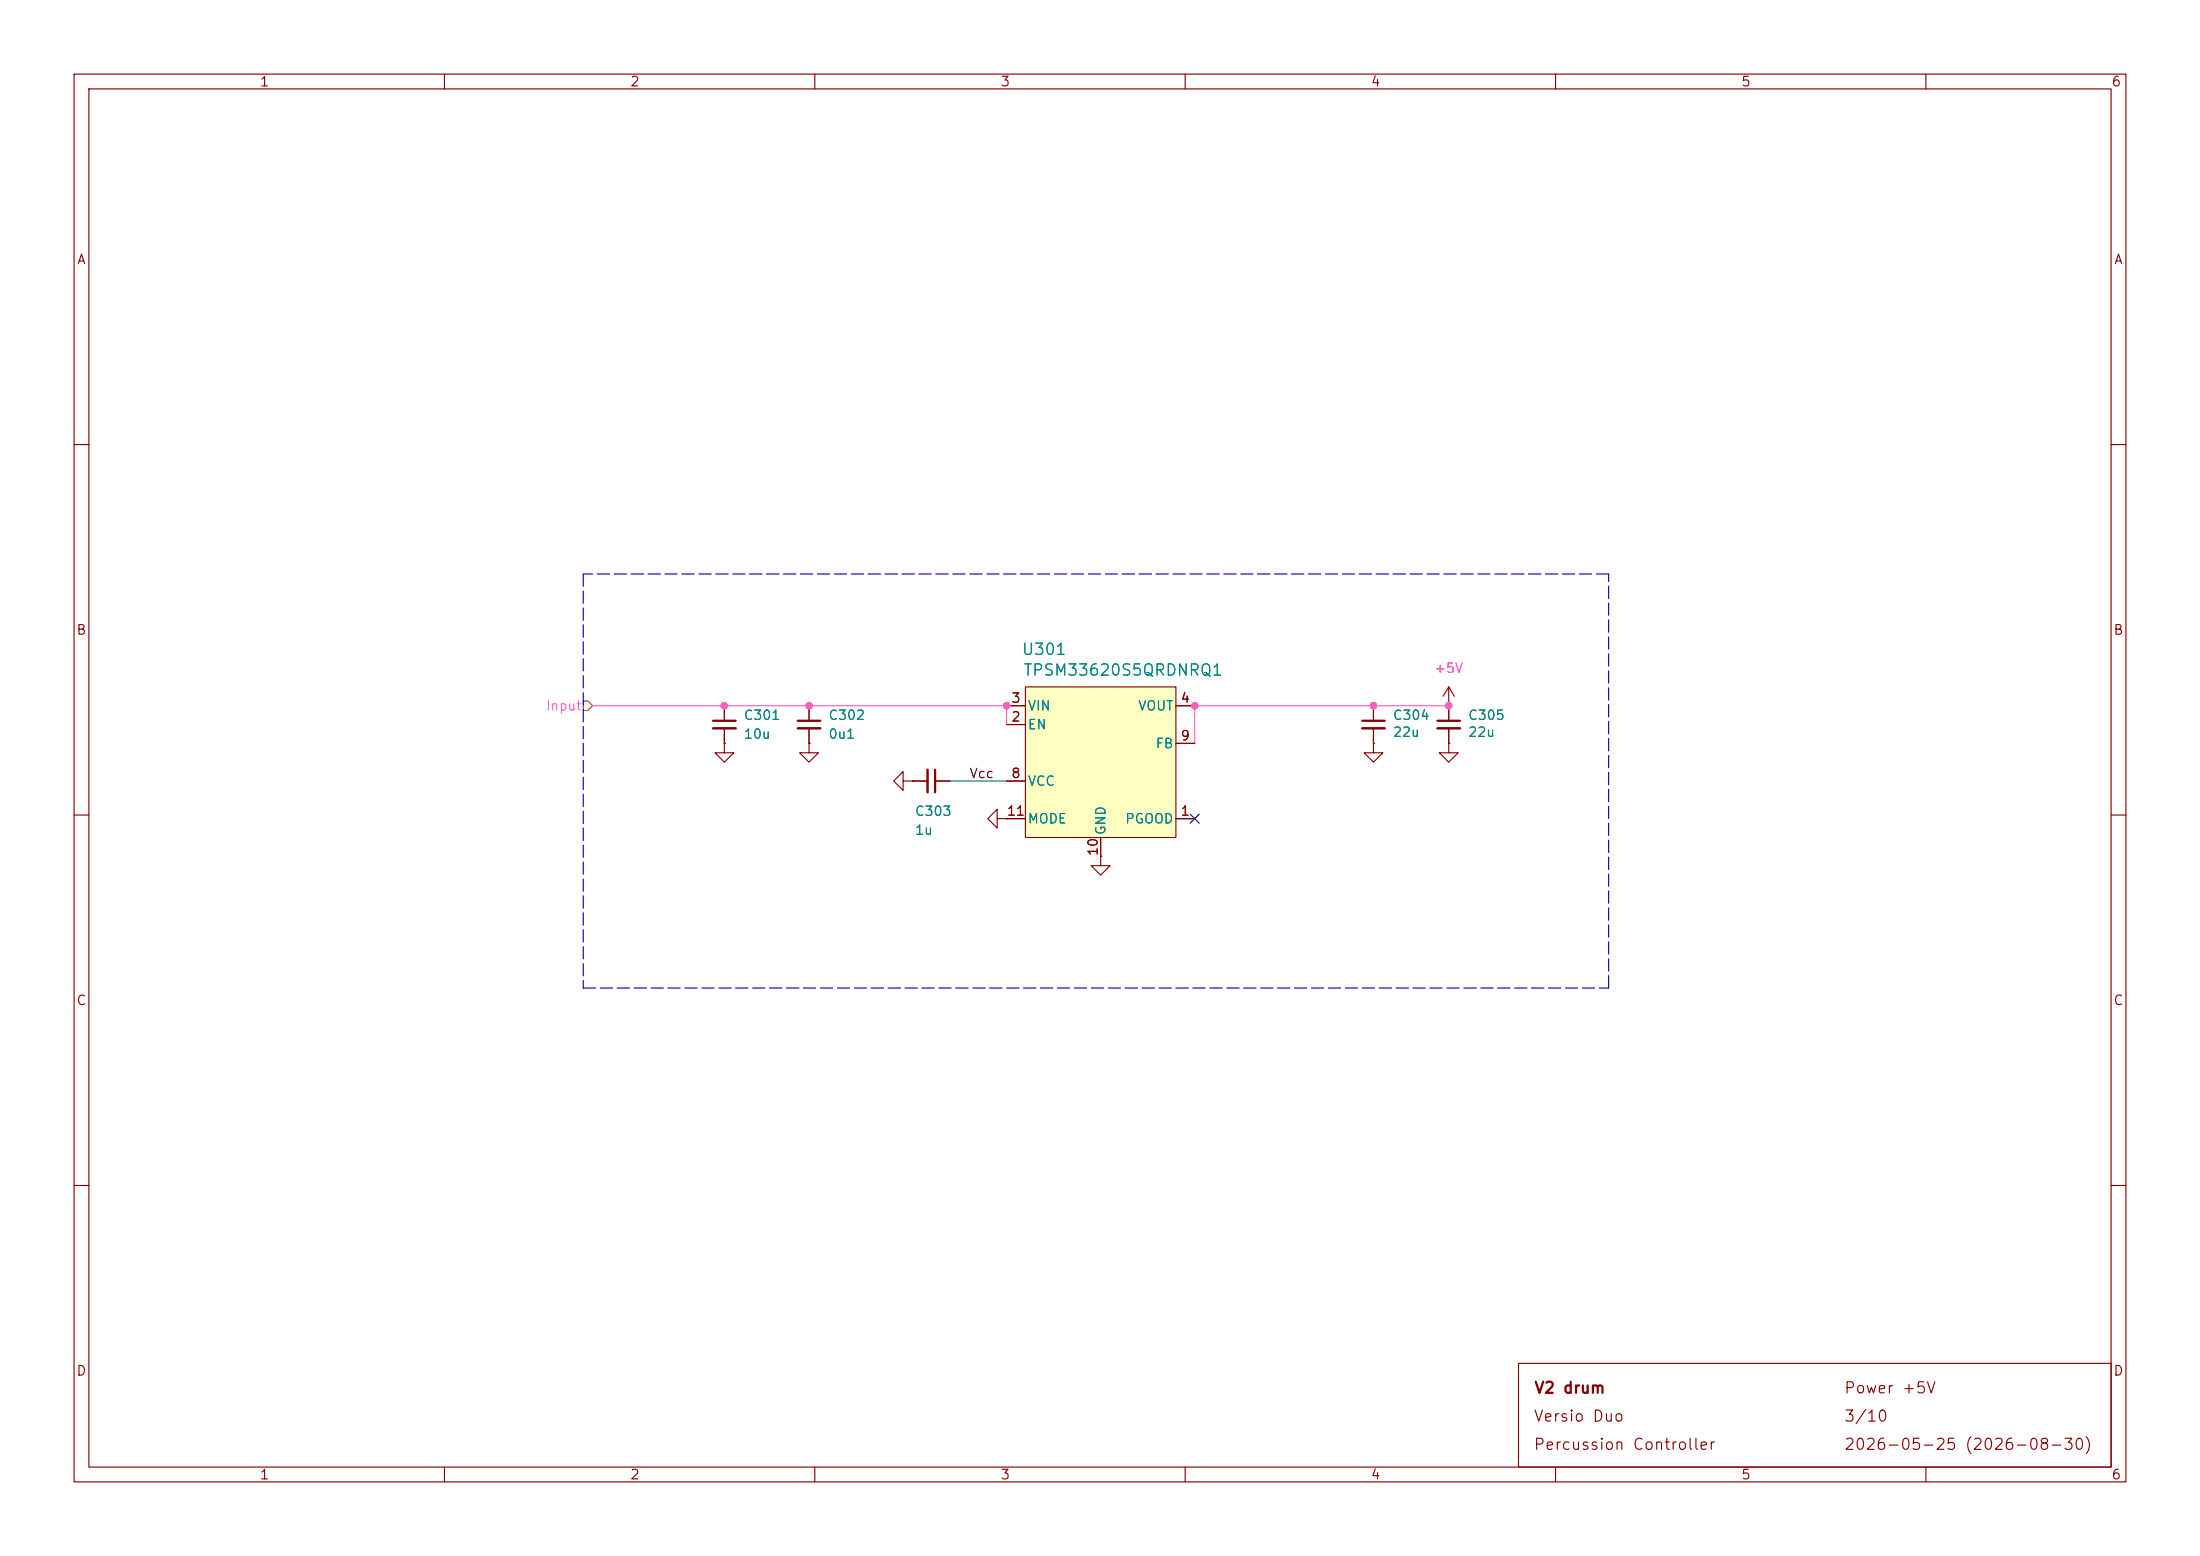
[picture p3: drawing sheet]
(kicad_sch
 (version 20260306)
 (generator "eeschema")
 (generator_version "10.0")
 (paper "A4")
 (title_block
  (title "V2 drum")
  (date "2026-08-30")
  (rev "2026-05-25")
  (company "Versio Duo")
  (comment 1 "Percussion Controller"))
 (lib_symbols
  (symbol "V2_Capacitor:1608_0u1"
   (pin_numbers (hide yes))
   (pin_names
    (offset 0.254) (hide yes)) (exclude_from_sim no) (in_bom yes) (on_board yes)
   (in_pos_files yes)
   (duplicate_pin_numbers_are_jumpers no)
   (property "Reference" "C" (at 2.54 1.27 0) (show_name no) (do_not_autoplace no) (effects (font (size 1.27 1.27)) (justify left)))
   (property "Value" "0u1" (at 2.54 -1.27 0) (show_name no) (do_not_autoplace no) (effects (font (size 1.27 1.27)) (justify left)))
   (property "Footprint" "V2_Capacitor_SMD:C_1608" (at 0 -17.78 0) (show_name no) (do_not_autoplace no) (hide yes) (effects (font (size 1.27 1.27))))
   (property "Datasheet" "" (at 0 0 0) (show_name no) (do_not_autoplace no) (hide yes) (effects (font (size 1.27 1.27))))
   (property "Description" "" (at 0 -13.462 0) (show_name no) (do_not_autoplace no) (hide yes) (effects (font (size 1.27 1.27))))
   (property "Mouser" "810-CGA3E2X7R1H104MA" (at 0 -20.32 0) (show_name yes) (do_not_autoplace no) (hide yes) (effects (font (size 1.27 1.27))))
   (property "Id" "Capacitor:${SYMBOL_NAME}" (at 0 -15.24 0) (show_name yes) (do_not_autoplace no) (hide yes) (effects (font (size 1.27 1.27))))
   (property "Manufacturer" "TDK" (at 0 -15.24 0) (show_name yes) (do_not_autoplace no) (hide yes) (effects (font (size 1.27 1.27))))
   (property "Product" "CGA3E2X7R1H104M080AA" (at 0 -17.78 0) (show_name yes) (do_not_autoplace no) (hide yes) (effects (font (size 1.27 1.27))))
   (property "Rating" "50V" (at 0 -22.86 0) (show_name yes) (do_not_autoplace no) (hide yes) (effects (font (size 1.27 1.27))))
   (symbol "1608_0u1_0_1"
    (polyline (pts (xy -1.524 0.508) (xy 1.524 0.508)) (stroke (width 0.3048) (type default)) (fill (type none)))
    (polyline (pts (xy -1.524 -0.508) (xy 1.524 -0.508)) (stroke (width 0.3302) (type default)) (fill (type none))))
   (symbol "1608_0u1_1_1"
    (pin passive line (at 0 2.54 270) (length 2.032) (name "" (effects (font (size 1.27 1.27)))) (number "1" (effects (font (size 1.27 1.27)))))
    (pin passive line (at 0 -2.54 90) (length 2.032) (name "" (effects (font (size 1.27 1.27)))) (number "2" (effects (font (size 1.27 1.27))))))
   (embedded_fonts no))
  (symbol "V2_Capacitor:1608_1u"
   (pin_numbers (hide yes))
   (pin_names
    (offset 0.254) (hide yes)) (exclude_from_sim no) (in_bom yes) (on_board yes)
   (in_pos_files yes)
   (duplicate_pin_numbers_are_jumpers no)
   (property "Reference" "C" (at 2.54 1.27 0) (show_name no) (do_not_autoplace no) (effects (font (size 1.27 1.27)) (justify left)))
   (property "Value" "1u" (at 2.54 -1.27 0) (show_name no) (do_not_autoplace no) (effects (font (size 1.27 1.27)) (justify left)))
   (property "Footprint" "V2_Capacitor_SMD:C_1608" (at 0 -17.78 0) (show_name no) (do_not_autoplace no) (hide yes) (effects (font (size 1.27 1.27))))
   (property "Datasheet" "" (at 0 0 0) (show_name no) (do_not_autoplace no) (hide yes) (effects (font (size 1.27 1.27))))
   (property "Description" "" (at 0 -13.462 0) (show_name no) (do_not_autoplace no) (hide yes) (effects (font (size 1.27 1.27))))
   (property "Mouser" "810-CGA3E3X7R1H105K0" (at 0 -20.32 0) (show_name yes) (do_not_autoplace no) (hide yes) (effects (font (size 1.27 1.27))))
   (property "Id" "Capacitor:${SYMBOL_NAME}" (at 0 -15.24 0) (show_name yes) (do_not_autoplace no) (hide yes) (effects (font (size 1.27 1.27))))
   (property "Product" "CGA3E3X7R1H105K080AB" (at 0 -17.78 0) (show_name yes) (do_not_autoplace no) (hide yes) (effects (font (size 1.27 1.27))))
   (property "Manufacturer" "TDK" (at 0 -15.24 0) (show_name yes) (do_not_autoplace no) (hide yes) (effects (font (size 1.27 1.27))))
   (property "Rating" "50V" (at 0 -22.86 0) (show_name yes) (do_not_autoplace no) (hide yes) (effects (font (size 1.27 1.27))))
   (symbol "1608_1u_0_1"
    (polyline (pts (xy -1.524 0.508) (xy 1.524 0.508)) (stroke (width 0.3048) (type default)) (fill (type none)))
    (polyline (pts (xy -1.524 -0.508) (xy 1.524 -0.508)) (stroke (width 0.3302) (type default)) (fill (type none))))
   (symbol "1608_1u_1_1"
    (pin passive line (at 0 2.54 270) (length 2.032) (name "" (effects (font (size 1.27 1.27)))) (number "1" (effects (font (size 1.27 1.27)))))
    (pin passive line (at 0 -2.54 90) (length 2.032) (name "" (effects (font (size 1.27 1.27)))) (number "2" (effects (font (size 1.27 1.27))))))
   (embedded_fonts no))
  (symbol "V2_Capacitor:3225_10u"
   (pin_numbers (hide yes))
   (pin_names
    (offset 0.254) (hide yes)) (exclude_from_sim no) (in_bom yes) (on_board yes)
   (in_pos_files yes)
   (duplicate_pin_numbers_are_jumpers no)
   (property "Reference" "C" (at 2.54 1.27 0) (show_name no) (do_not_autoplace no) (effects (font (size 1.27 1.27)) (justify left)))
   (property "Value" "10u" (at 2.54 -1.27 0) (show_name no) (do_not_autoplace no) (effects (font (size 1.27 1.27)) (justify left)))
   (property "Footprint" "V2_Capacitor_SMD:C_3225" (at 0 -17.78 0) (show_name no) (do_not_autoplace no) (hide yes) (effects (font (size 1.27 1.27))))
   (property "Datasheet" "" (at 0 0 0) (show_name no) (do_not_autoplace no) (hide yes) (effects (font (size 1.27 1.27))))
   (property "Description" "" (at 0 -13.462 0) (show_name no) (do_not_autoplace no) (hide yes) (effects (font (size 1.27 1.27))))
   (property "Mouser" "810-CNC6P1X7R1H106K2" (at 0 -20.32 0) (show_name yes) (do_not_autoplace no) (hide yes) (effects (font (size 1.27 1.27))))
   (property "Id" "Capacitor:${SYMBOL_NAME}" (at 0 -15.24 0) (show_name yes) (do_not_autoplace no) (hide yes) (effects (font (size 1.27 1.27))))
   (property "Rating" "50V" (at 0 -22.86 0) (show_name yes) (do_not_autoplace no) (hide yes) (effects (font (size 1.27 1.27))))
   (property "Product" "CNC6P1X7R1H106K250AE" (at 0 -17.78 0) (show_name yes) (do_not_autoplace no) (hide yes) (effects (font (size 1.27 1.27))))
   (property "Manufacturer" "TDK" (at 0 -15.24 0) (show_name yes) (do_not_autoplace no) (hide yes) (effects (font (size 1.27 1.27))))
   (symbol "3225_10u_0_1"
    (polyline (pts (xy -1.524 0.508) (xy 1.524 0.508)) (stroke (width 0.3048) (type default)) (fill (type none)))
    (polyline (pts (xy -1.524 -0.508) (xy 1.524 -0.508)) (stroke (width 0.3302) (type default)) (fill (type none))))
   (symbol "3225_10u_1_1"
    (pin passive line (at 0 2.54 270) (length 2.032) (name "" (effects (font (size 1.27 1.27)))) (number "1" (effects (font (size 1.27 1.27)))))
    (pin passive line (at 0 -2.54 90) (length 2.032) (name "" (effects (font (size 1.27 1.27)))) (number "2" (effects (font (size 1.27 1.27))))))
   (embedded_fonts no))
  (symbol "V2_Capacitor:3225_22u"
   (pin_numbers (hide yes))
   (pin_names
    (offset 0.254) (hide yes)) (exclude_from_sim no) (in_bom yes) (on_board yes)
   (in_pos_files yes)
   (duplicate_pin_numbers_are_jumpers no)
   (property "Reference" "C" (at 2.54 1.27 0) (show_name no) (do_not_autoplace no) (effects (font (size 1.27 1.27)) (justify left)))
   (property "Value" "22u" (at 2.54 -1.27 0) (show_name no) (do_not_autoplace no) (effects (font (size 1.27 1.27)) (justify left)))
   (property "Footprint" "V2_Capacitor_SMD:C_3225" (at 0 -17.78 0) (show_name no) (do_not_autoplace no) (hide yes) (effects (font (size 1.27 1.27))))
   (property "Datasheet" "" (at 0 0 0) (show_name no) (do_not_autoplace no) (hide yes) (effects (font (size 1.27 1.27))))
   (property "Description" "" (at 0 -13.462 0) (show_name no) (do_not_autoplace no) (hide yes) (effects (font (size 1.27 1.27))))
   (property "Mouser" "810-CGA6P3X7R1E226M5" (at 0 -20.32 0) (show_name yes) (do_not_autoplace no) (hide yes) (effects (font (size 1.27 1.27))))
   (property "Id" "Capacitor:${SYMBOL_NAME}" (at 0 -15.24 0) (show_name yes) (do_not_autoplace no) (hide yes) (effects (font (size 1.27 1.27))))
   (property "Rating" "25V" (at 0 -22.86 0) (show_name yes) (do_not_autoplace no) (hide yes) (effects (font (size 1.27 1.27))))
   (property "Product" "CGA6P3X7R1E226M250AE" (at 0 -17.78 0) (show_name yes) (do_not_autoplace no) (hide yes) (effects (font (size 1.27 1.27))))
   (property "Manufacturer" "TDK" (at 0 -15.24 0) (show_name yes) (do_not_autoplace no) (hide yes) (effects (font (size 1.27 1.27))))
   (symbol "3225_22u_0_1"
    (polyline (pts (xy -1.524 0.508) (xy 1.524 0.508)) (stroke (width 0.3048) (type default)) (fill (type none)))
    (polyline (pts (xy -1.524 -0.508) (xy 1.524 -0.508)) (stroke (width 0.3302) (type default)) (fill (type none))))
   (symbol "3225_22u_1_1"
    (pin passive line (at 0 2.54 270) (length 2.032) (name "" (effects (font (size 1.27 1.27)))) (number "1" (effects (font (size 1.27 1.27)))))
    (pin passive line (at 0 -2.54 90) (length 2.032) (name "" (effects (font (size 1.27 1.27)))) (number "2" (effects (font (size 1.27 1.27))))))
   (embedded_fonts no))
  (symbol "V2_Converter_DCDC:TPSM33620S5QRDNRQ1"
   (pin_names
    (offset 0.254)) (exclude_from_sim no) (in_bom yes) (on_board yes)
   (in_pos_files yes)
   (duplicate_pin_numbers_are_jumpers no)
   (property "Reference" "U" (at -10.16 15.24 0) (show_name no) (do_not_autoplace no) (effects (font (size 1.524 1.524)) (justify left)))
   (property "Value" "TPSM33620S5QRDNRQ1" (at -10.16 12.7 0) (show_name no) (do_not_autoplace no) (effects (font (size 1.524 1.524)) (justify left)))
   (property "Footprint" "V2_Converter_DCDC:QFN-11" (at 0 -46.99 0) (show_name no) (do_not_autoplace no) (hide yes) (effects (font (size 1.27 1.27)
    (italic yes))))
   (property "Datasheet" "" (at 0 -40.64 0) (show_name no) (do_not_autoplace no) (hide yes) (effects (font (size 1.27 1.27)
    (italic yes))))
   (property "Description" "" (at 0 0 0) (show_name no) (do_not_autoplace no) (hide yes) (effects (font (size 1.27 1.27))))
   (property "Mouser" "595-SM33620S5QRDNRQ1" (at 0 -48.26 0) (show_name yes) (do_not_autoplace no) (hide yes) (effects (font (size 1.27 1.27))))
   (property "Id" "DCDC:${SYMBOL_NAME}" (at 0 -44.45 0) (show_name no) (do_not_autoplace no) (hide yes) (effects (font (size 1.27 1.27))))
   (property "Manufacturer" "Texas Instruments" (at 0 -43.18 0) (show_name yes) (do_not_autoplace no) (hide yes) (effects (font (size 1.27 1.27))))
   (property "Product" "TPSM33620S5QRDNRQ1" (at 0 -45.72 0) (show_name yes) (do_not_autoplace no) (hide yes) (effects (font (size 1.27 1.27))))
   (property "Rating" "2A" (at 0 -50.8 0) (show_name yes) (do_not_autoplace no) (hide yes) (effects (font (size 1.27 1.27))))
   (symbol "TPSM33620S5QRDNRQ1_0_1"
    (rectangle (start -10.16 10.16) (end 10.16 -10.16) (stroke (width 0) (type default)) (fill (type background))))
   (symbol "TPSM33620S5QRDNRQ1_1_1"
    (pin output line (at 12.7 -7.62 180) (length 2.54) (name "PGOOD" (effects (font (size 1.27 1.27)))) (number "1" (effects (font (size 1.27 1.27)))))
    (pin input line (at -12.7 5.08 0) (length 2.54) (name "EN" (effects (font (size 1.27 1.27)))) (number "2" (effects (font (size 1.27 1.27)))))
    (pin power_in line (at -12.7 7.62 0) (length 2.54) (name "VIN" (effects (font (size 1.27 1.27)))) (number "3" (effects (font (size 1.27 1.27)))))
    (pin power_out line (at 12.7 7.62 180) (length 2.54) (name "VOUT" (effects (font (size 1.27 1.27)))) (number "4" (effects (font (size 1.27 1.27)))))
    (pin no_connect line (at 0 -27.94 180) (length 2.54) (hide yes) (name "SW" (effects (font (size 1.27 1.27)))) (number "5" (effects (font (size 1.27 1.27)))))
    (pin no_connect line (at 0 -30.48 180) (length 2.54) (hide yes) (name "SW" (effects (font (size 1.27 1.27)))) (number "6" (effects (font (size 1.27 1.27)))))
    (pin no_connect line (at 0 -33.02 180) (length 2.54) (hide yes) (name "BOOT" (effects (font (size 1.27 1.27)))) (number "7" (effects (font (size 1.27 1.27)))))
    (pin output line (at -12.7 -2.54 0) (length 2.54) (name "VCC" (effects (font (size 1.27 1.27)))) (number "8" (effects (font (size 1.27 1.27)))))
    (pin input line (at 12.7 2.54 180) (length 2.54) (name "FB" (effects (font (size 1.27 1.27)))) (number "9" (effects (font (size 1.27 1.27)))))
    (pin power_in line (at 0 -12.7 90) (length 2.54) (name "GND" (effects (font (size 1.27 1.27)))) (number "10" (effects (font (size 1.27 1.27)))))
    (pin input line (at -12.7 -7.62 0) (length 2.54) (name "MODE" (effects (font (size 1.27 1.27)))) (number "11" (effects (font (size 1.27 1.27))))))
   (embedded_fonts no))
  (symbol "V2_power:+5V"
   (power global)
   (pin_numbers (hide yes))
   (pin_names
    (offset 0) (hide yes)) (exclude_from_sim no) (in_bom yes) (on_board yes)
   (in_pos_files yes)
   (duplicate_pin_numbers_are_jumpers no)
   (property "Reference" "#PWR" (at 0 -11.43 0) (show_name no) (do_not_autoplace no) (hide yes) (effects (font (size 1.27 1.27))))
   (property "Value" "+5V" (at 0 5.08 0) (show_name no) (do_not_autoplace no) (effects (font (size 1.27 1.27) (color 255 92 187 1))))
   (property "Footprint" "" (at 0 0 0) (show_name no) (do_not_autoplace no) (hide yes) (effects (font (size 1.27 1.27))))
   (property "Datasheet" "" (at 0 0 0) (show_name no) (do_not_autoplace no) (hide yes) (effects (font (size 1.27 1.27))))
   (property "Description" "" (at 0 -14.478 0) (show_name no) (do_not_autoplace no) (hide yes) (effects (font (size 1.27 1.27))))
   (symbol "+5V_0_1"
    (polyline (pts (xy -0.762 1.27) (xy 0 2.54)) (stroke (width 0) (type default)) (fill (type none)))
    (polyline (pts (xy 0 2.54) (xy 0.762 1.27)) (stroke (width 0) (type default)) (fill (type none)))
    (polyline (pts (xy 0 0) (xy 0 2.54)) (stroke (width 0) (type default)) (fill (type none))))
   (symbol "+5V_1_1"
    (pin power_in line (at 0 0 90) (length 0) (name "" (effects (font (size 1.27 1.27)))) (number "1" (effects (font (size 1.27 1.27))))))
   (embedded_fonts no))
  (symbol "V2_power:GND"
   (power global)
   (pin_numbers (hide yes))
   (pin_names
    (offset 0) (hide yes)) (exclude_from_sim no) (in_bom yes) (on_board yes)
   (in_pos_files yes)
   (duplicate_pin_numbers_are_jumpers no)
   (property "Reference" "#PWR" (at 0 -7.62 0) (show_name no) (do_not_autoplace no) (hide yes) (effects (font (size 1.27 1.27))))
   (property "Value" "GND" (at 0 -5.08 0) (show_name no) (do_not_autoplace no) (hide yes) (effects (font (size 1.27 1.27))))
   (property "Footprint" "" (at 0 0 0) (show_name no) (do_not_autoplace no) (hide yes) (effects (font (size 1.27 1.27))))
   (property "Datasheet" "" (at 0 0 0) (show_name no) (do_not_autoplace no) (hide yes) (effects (font (size 1.27 1.27))))
   (property "Description" "" (at 0 -12.7 0) (show_name no) (do_not_autoplace no) (hide yes) (effects (font (size 1.27 1.27))))
   (symbol "GND_0_1"
    (polyline (pts (xy 0 0) (xy 0 -1.27) (xy 1.27 -1.27) (xy 0 -2.54) (xy -1.27 -1.27) (xy 0 -1.27)) (stroke (width 0) (type default)) (fill (type none))))
   (symbol "GND_1_1"
    (pin power_in line (at 0 0 270) (length 0) (name "" (effects (font (size 1.27 1.27)))) (number "1" (effects (font (size 1.27 1.27))))))
   (embedded_fonts no)))
 (junction
  (at 161.29 95.25)
  (diameter 0)
  (color 0 0 0 0))
 (junction
  (at 185.42 95.25)
  (diameter 0)
  (color 0 0 0 0))
 (junction
  (at 97.79 95.25)
  (diameter 0)
  (color 0 0 0 0))
 (junction
  (at 135.89 95.25)
  (diameter 0)
  (color 0 0 0 0))
 (junction
  (at 109.22 95.25)
  (diameter 0)
  (color 0 0 0 0))
 (junction
  (at 195.58 95.25)
  (diameter 0)
  (color 0 0 0 0))
 (no_connect
  (at 161.29 110.49))
 (wire
  (pts (xy 80.01 95.25) (xy 97.79 95.25))
  (stroke (width 0) (type default)))
 (wire
  (pts (xy 161.29 95.25) (xy 161.29 100.33))
  (stroke (width 0) (type default)))
 (polyline
  (pts (xy 78.74 77.47) (xy 78.74 133.35))
  (stroke (width 0) (type dash)))
 (wire
  (pts (xy 97.79 95.25) (xy 109.22 95.25))
  (stroke (width 0) (type default)))
 (polyline
  (pts (xy 78.74 133.35) (xy 217.17 133.35))
  (stroke (width 0) (type dash)))
 (wire
  (pts (xy 128.27 105.41) (xy 135.89 105.41))
  (stroke (width 0) (type default)))
 (wire
  (pts (xy 185.42 95.25) (xy 195.58 95.25))
  (stroke (width 0) (type default)))
 (wire
  (pts (xy 109.22 95.25) (xy 135.89 95.25))
  (stroke (width 0) (type default)))
 (wire
  (pts (xy 161.29 95.25) (xy 185.42 95.25))
  (stroke (width 0) (type default)))
 (polyline
  (pts (xy 217.17 77.47) (xy 78.74 77.47))
  (stroke (width 0) (type dash)))
 (wire
  (pts (xy 135.89 95.25) (xy 135.89 97.79))
  (stroke (width 0) (type default)))
 (polyline
  (pts (xy 217.17 133.35) (xy 217.17 77.47))
  (stroke (width 0) (type dash)))
 (label "Vcc"
  (at 130.81 105.41 0)
  (effects (font (size 1.27 1.27)) (justify left bottom)))
 (hierarchical_label "Input"
  (shape input)
  (at 80.01 95.25 180)
  (effects (font (size 1.27 1.27)) (justify right)))
 (symbol
  (lib_id "V2_Converter_DCDC:TPSM33620S5QRDNRQ1")
  (at 148.59 102.87 0)
  (unit 1)
  (body_style 1)
  (exclude_from_sim no)
  (in_bom yes)
  (on_board yes)
  (in_pos_files yes)
  (dnp no)
  (property "Reference" "U301" (at 140.97 87.63 0) (show_name no) (do_not_autoplace no) (effects (font (size 1.524 1.524))))
  (property "Value" "TPSM33620S5QRDNRQ1" (at 151.638 90.424 0) (show_name no) (do_not_autoplace no) (effects (font (size 1.524 1.524))))
  (property "Footprint" "V2_Converter_DCDC:QFN-11" (at 148.59 118.11 0) (hide yes) (show_name no) (do_not_autoplace no) (effects (font (size 1.27 1.27)
    (italic yes))))
  (property "Datasheet" "" (at 153.67 118.11 0) (hide yes) (show_name no) (do_not_autoplace no) (effects (font (size 1.27 1.27)
    (italic yes))))
  (property "Description" "" (at 148.59 102.87 0) (hide yes) (show_name no) (do_not_autoplace no) (effects (font (size 1.27 1.27))))
  (property "Mouser" "595-SM33620S5QRDNRQ1" (at 148.59 102.87 0) (hide yes) (show_name no) (do_not_autoplace no) (effects (font (size 1.27 1.27))))
  (property "Manufacturer" "Texas Instruments" (at 148.59 146.05 0) (hide yes) (show_name no) (do_not_autoplace no) (effects (font (size 1.27 1.27))))
  (property "Product" "TPSM33620S5QRDNRQ1" (at 148.59 148.59 0) (hide yes) (show_name no) (do_not_autoplace no) (effects (font (size 1.27 1.27))))
  (property "Rating" "2A" (at 148.59 153.67 0) (hide yes) (show_name no) (do_not_autoplace no) (effects (font (size 1.27 1.27))))
  (property "Id" "DCDC:${SYMBOL_NAME}" (at 148.59 147.32 0) (hide yes) (show_name no) (do_not_autoplace no) (effects (font (size 1.27 1.27))))
  (pin "1")
  (pin "10")
  (pin "11")
  (pin "2")
  (pin "3")
  (pin "4")
  (pin "5")
  (pin "6")
  (pin "7")
  (pin "8")
  (pin "9"))
 (symbol
  (lib_id "V2_Capacitor:1608_0u1")
  (at 109.22 97.79 0)
  (unit 1)
  (body_style 1)
  (exclude_from_sim no)
  (in_bom yes)
  (on_board yes)
  (in_pos_files yes)
  (dnp no)
  (property "Reference" "C302" (at 111.76 96.52 0) (show_name no) (do_not_autoplace no) (effects (font (size 1.27 1.27)) (justify left)))
  (property "Value" "0u1" (at 111.76 99.06 0) (show_name no) (do_not_autoplace no) (effects (font (size 1.27 1.27)) (justify left)))
  (property "Footprint" "V2_Capacitor_SMD:C_1608" (at 109.22 114.808 0) (hide yes) (show_name no) (do_not_autoplace no) (effects (font (size 1.27 1.27))))
  (property "Datasheet" "" (at 109.22 97.79 0) (hide yes) (show_name no) (do_not_autoplace no) (effects (font (size 1.27 1.27))))
  (property "Description" "" (at 109.22 111.252 0) (hide yes) (show_name no) (do_not_autoplace no) (effects (font (size 1.27 1.27))))
  (property "Mouser" "810-CGA3E2X7R1H104MA" (at 109.22 115.062 0) (hide yes) (show_name no) (do_not_autoplace no) (effects (font (size 1.27 1.27))))
  (property "Manufacturer" "TDK" (at 109.22 113.03 0) (hide yes) (show_name no) (do_not_autoplace no) (effects (font (size 1.27 1.27))))
  (property "Product" "CGA3E2X7R1H104M080AA" (at 109.22 115.57 0) (hide yes) (show_name no) (do_not_autoplace no) (effects (font (size 1.27 1.27))))
  (property "Rating" "50V" (at 109.22 120.65 0) (hide yes) (show_name no) (do_not_autoplace no) (effects (font (size 1.27 1.27))))
  (property "Id" "Capacitor:${SYMBOL_NAME}" (at 109.22 113.03 0) (hide yes) (show_name no) (do_not_autoplace no) (effects (font (size 1.27 1.27))))
  (pin "1")
  (pin "2"))
 (symbol
  (lib_id "V2_Capacitor:3225_22u")
  (at 195.58 97.79 0)
  (unit 1)
  (body_style 1)
  (exclude_from_sim no)
  (in_bom yes)
  (on_board yes)
  (in_pos_files yes)
  (dnp no)
  (property "Reference" "C305" (at 198.12 96.52 0) (show_name no) (do_not_autoplace no) (effects (font (size 1.27 1.27)) (justify left)))
  (property "Value" "22u" (at 198.12 98.806 0) (show_name no) (do_not_autoplace no) (effects (font (size 1.27 1.27)) (justify left)))
  (property "Footprint" "V2_Capacitor_SMD:C_3225" (at 195.58 114.808 0) (hide yes) (show_name no) (do_not_autoplace no) (effects (font (size 1.27 1.27))))
  (property "Datasheet" "" (at 195.58 97.79 0) (hide yes) (show_name no) (do_not_autoplace no) (effects (font (size 1.27 1.27))))
  (property "Description" "" (at 195.58 111.252 0) (hide yes) (show_name no) (do_not_autoplace no) (effects (font (size 1.27 1.27))))
  (property "Mouser" "810-CGA6P3X7R1E226M5" (at 195.58 114.3 0) (hide yes) (show_name no) (do_not_autoplace no) (effects (font (size 1.27 1.27))))
  (property "Rating" "25V" (at 195.58 117.094 0) (hide yes) (show_name no) (do_not_autoplace no) (effects (font (size 1.27 1.27))))
  (property "Product" "CGA6P3X7R1E226M250AE" (at 195.58 115.57 0) (hide yes) (show_name no) (do_not_autoplace no) (effects (font (size 1.27 1.27))))
  (property "Manufacturer" "TDK" (at 195.58 113.03 0) (hide yes) (show_name no) (do_not_autoplace no) (effects (font (size 1.27 1.27))))
  (property "Id" "Capacitor:${SYMBOL_NAME}" (at 195.58 113.03 0) (hide yes) (show_name no) (do_not_autoplace no) (effects (font (size 1.27 1.27))))
  (pin "1")
  (pin "2"))
 (symbol
  (lib_id "V2_power:GND")
  (at 185.42 100.33 0)
  (unit 1)
  (body_style 1)
  (exclude_from_sim no)
  (in_bom yes)
  (on_board yes)
  (in_pos_files yes)
  (dnp no)
  (property "Reference" "#PWR0306" (at 185.42 106.68 0) (hide yes) (show_name no) (do_not_autoplace no) (effects (font (size 1.27 1.27))))
  (property "Value" "GND" (at 185.42 105.41 0) (hide yes) (show_name no) (do_not_autoplace no) (effects (font (size 1.27 1.27))))
  (property "Footprint" "" (at 185.42 100.33 0) (hide yes) (show_name no) (do_not_autoplace no) (effects (font (size 1.27 1.27))))
  (property "Datasheet" "" (at 185.42 100.33 0) (hide yes) (show_name no) (do_not_autoplace no) (effects (font (size 1.27 1.27))))
  (property "Description" "" (at 185.42 100.33 0) (hide yes) (show_name no) (do_not_autoplace no) (effects (font (size 1.27 1.27))))
  (pin "1"))
 (symbol
  (lib_id "V2_power:GND")
  (at 195.58 100.33 0)
  (unit 1)
  (body_style 1)
  (exclude_from_sim no)
  (in_bom yes)
  (on_board yes)
  (in_pos_files yes)
  (dnp no)
  (property "Reference" "#PWR0308" (at 195.58 106.68 0) (hide yes) (show_name no) (do_not_autoplace no) (effects (font (size 1.27 1.27))))
  (property "Value" "GND" (at 195.58 105.41 0) (hide yes) (show_name no) (do_not_autoplace no) (effects (font (size 1.27 1.27))))
  (property "Footprint" "" (at 195.58 100.33 0) (hide yes) (show_name no) (do_not_autoplace no) (effects (font (size 1.27 1.27))))
  (property "Datasheet" "" (at 195.58 100.33 0) (hide yes) (show_name no) (do_not_autoplace no) (effects (font (size 1.27 1.27))))
  (property "Description" "" (at 195.58 100.33 0) (hide yes) (show_name no) (do_not_autoplace no) (effects (font (size 1.27 1.27))))
  (pin "1"))
 (symbol
  (lib_id "V2_power:+5V")
  (at 195.58 95.25 0)
  (unit 1)
  (body_style 1)
  (exclude_from_sim no)
  (in_bom yes)
  (on_board yes)
  (in_pos_files yes)
  (dnp no)
  (property "Reference" "#PWR0307" (at 195.58 99.06 0) (hide yes) (show_name no) (do_not_autoplace no) (effects (font (size 1.27 1.27))))
  (property "Value" "+5V" (at 195.58 90.17 0) (show_name no) (do_not_autoplace no) (effects (font (size 1.27 1.27) (color 255 92 187 1))))
  (property "Footprint" "" (at 195.58 95.25 0) (hide yes) (show_name no) (do_not_autoplace no) (effects (font (size 1.27 1.27))))
  (property "Datasheet" "" (at 195.58 95.25 0) (hide yes) (show_name no) (do_not_autoplace no) (effects (font (size 1.27 1.27))))
  (property "Description" "" (at 195.58 95.25 0) (hide yes) (show_name no) (do_not_autoplace no) (effects (font (size 1.27 1.27))))
  (pin "1"))
 (symbol
  (lib_id "V2_power:GND")
  (at 97.79 100.33 0)
  (unit 1)
  (body_style 1)
  (exclude_from_sim no)
  (in_bom yes)
  (on_board yes)
  (in_pos_files yes)
  (dnp no)
  (property "Reference" "#PWR0301" (at 97.79 106.68 0) (hide yes) (show_name no) (do_not_autoplace no) (effects (font (size 1.27 1.27))))
  (property "Value" "GND" (at 97.79 104.775 0) (hide yes) (show_name no) (do_not_autoplace no) (effects (font (size 1.27 1.27))))
  (property "Footprint" "" (at 97.79 100.33 0) (hide yes) (show_name no) (do_not_autoplace no) (effects (font (size 1.27 1.27))))
  (property "Datasheet" "" (at 97.79 100.33 0) (hide yes) (show_name no) (do_not_autoplace no) (effects (font (size 1.27 1.27))))
  (property "Description" "" (at 97.79 100.33 0) (hide yes) (show_name no) (do_not_autoplace no) (effects (font (size 1.27 1.27))))
  (pin "1"))
 (symbol
  (lib_id "V2_power:GND")
  (at 109.22 100.33 0)
  (unit 1)
  (body_style 1)
  (exclude_from_sim no)
  (in_bom yes)
  (on_board yes)
  (in_pos_files yes)
  (dnp no)
  (property "Reference" "#PWR0302" (at 109.22 106.68 0) (hide yes) (show_name no) (do_not_autoplace no) (effects (font (size 1.27 1.27))))
  (property "Value" "GND" (at 109.22 105.41 0) (hide yes) (show_name no) (do_not_autoplace no) (effects (font (size 1.27 1.27))))
  (property "Footprint" "" (at 109.22 100.33 0) (hide yes) (show_name no) (do_not_autoplace no) (effects (font (size 1.27 1.27))))
  (property "Datasheet" "" (at 109.22 100.33 0) (hide yes) (show_name no) (do_not_autoplace no) (effects (font (size 1.27 1.27))))
  (property "Description" "" (at 109.22 100.33 0) (hide yes) (show_name no) (do_not_autoplace no) (effects (font (size 1.27 1.27))))
  (pin "1"))
 (symbol
  (lib_id "V2_Capacitor:1608_1u")
  (at 125.73 105.41 270)
  (unit 1)
  (body_style 1)
  (exclude_from_sim no)
  (in_bom yes)
  (on_board yes)
  (in_pos_files yes)
  (dnp no)
  (property "Reference" "C303" (at 123.444 109.474 90) (show_name no) (do_not_autoplace no) (effects (font (size 1.27 1.27)) (justify left)))
  (property "Value" "1u" (at 123.444 112.014 90) (show_name no) (do_not_autoplace no) (effects (font (size 1.27 1.27)) (justify left)))
  (property "Footprint" "V2_Capacitor_SMD:C_1608" (at 108.712 105.41 0) (hide yes) (show_name no) (do_not_autoplace no) (effects (font (size 1.27 1.27))))
  (property "Datasheet" "" (at 125.73 105.41 0) (hide yes) (show_name no) (do_not_autoplace no) (effects (font (size 1.27 1.27))))
  (property "Description" "" (at 112.268 105.41 0) (hide yes) (show_name no) (do_not_autoplace no) (effects (font (size 1.27 1.27))))
  (property "Mouser" "810-CGA3E3X7R1H105K0" (at 108.458 105.41 0) (hide yes) (show_name no) (do_not_autoplace no) (effects (font (size 1.27 1.27))))
  (property "Product" "CGA3E3X7R1H105K080AB" (at 107.95 105.41 0) (hide yes) (show_name no) (do_not_autoplace no) (effects (font (size 1.27 1.27))))
  (property "Manufacturer" "TDK" (at 110.49 105.41 0) (hide yes) (show_name no) (do_not_autoplace no) (effects (font (size 1.27 1.27))))
  (property "Rating" "50V" (at 102.87 105.41 0) (hide yes) (show_name no) (do_not_autoplace no) (effects (font (size 1.27 1.27))))
  (property "Id" "Capacitor:${SYMBOL_NAME}" (at 110.49 105.41 0) (hide yes) (show_name no) (do_not_autoplace no) (effects (font (size 1.27 1.27))))
  (pin "1")
  (pin "2"))
 (symbol
  (lib_id "V2_Capacitor:3225_22u")
  (at 185.42 97.79 0)
  (unit 1)
  (body_style 1)
  (exclude_from_sim no)
  (in_bom yes)
  (on_board yes)
  (in_pos_files yes)
  (dnp no)
  (property "Reference" "C304" (at 187.96 96.52 0) (show_name no) (do_not_autoplace no) (effects (font (size 1.27 1.27)) (justify left)))
  (property "Value" "22u" (at 187.96 98.806 0) (show_name no) (do_not_autoplace no) (effects (font (size 1.27 1.27)) (justify left)))
  (property "Footprint" "V2_Capacitor_SMD:C_3225" (at 185.42 114.808 0) (hide yes) (show_name no) (do_not_autoplace no) (effects (font (size 1.27 1.27))))
  (property "Datasheet" "" (at 185.42 97.79 0) (hide yes) (show_name no) (do_not_autoplace no) (effects (font (size 1.27 1.27))))
  (property "Description" "" (at 185.42 111.252 0) (hide yes) (show_name no) (do_not_autoplace no) (effects (font (size 1.27 1.27))))
  (property "Mouser" "810-CGA6P3X7R1E226M5" (at 185.42 114.3 0) (hide yes) (show_name no) (do_not_autoplace no) (effects (font (size 1.27 1.27))))
  (property "Rating" "25V" (at 185.42 117.094 0) (hide yes) (show_name no) (do_not_autoplace no) (effects (font (size 1.27 1.27))))
  (property "Product" "CGA6P3X7R1E226M250AE" (at 185.42 115.57 0) (hide yes) (show_name no) (do_not_autoplace no) (effects (font (size 1.27 1.27))))
  (property "Manufacturer" "TDK" (at 185.42 113.03 0) (hide yes) (show_name no) (do_not_autoplace no) (effects (font (size 1.27 1.27))))
  (property "Id" "Capacitor:${SYMBOL_NAME}" (at 185.42 113.03 0) (hide yes) (show_name no) (do_not_autoplace no) (effects (font (size 1.27 1.27))))
  (pin "1")
  (pin "2"))
 (symbol
  (lib_id "V2_power:GND")
  (at 123.19 105.41 270)
  (unit 1)
  (body_style 1)
  (exclude_from_sim no)
  (in_bom yes)
  (on_board yes)
  (in_pos_files yes)
  (dnp no)
  (property "Reference" "#PWR0303" (at 116.84 105.41 0) (hide yes) (show_name no) (do_not_autoplace no) (effects (font (size 1.27 1.27))))
  (property "Value" "GND" (at 118.11 105.41 90) (hide yes) (show_name no) (do_not_autoplace no) (effects (font (size 1.27 1.27))))
  (property "Footprint" "" (at 123.19 105.41 0) (hide yes) (show_name no) (do_not_autoplace no) (effects (font (size 1.27 1.27))))
  (property "Datasheet" "" (at 123.19 105.41 0) (hide yes) (show_name no) (do_not_autoplace no) (effects (font (size 1.27 1.27))))
  (property "Description" "" (at 123.19 105.41 0) (hide yes) (show_name no) (do_not_autoplace no) (effects (font (size 1.27 1.27))))
  (pin "1"))
 (symbol
  (lib_id "V2_power:GND")
  (at 148.59 115.57 0)
  (unit 1)
  (body_style 1)
  (exclude_from_sim no)
  (in_bom yes)
  (on_board yes)
  (in_pos_files yes)
  (dnp no)
  (property "Reference" "#PWR0305" (at 148.59 121.92 0) (hide yes) (show_name no) (do_not_autoplace no) (effects (font (size 1.27 1.27))))
  (property "Value" "GND" (at 148.59 120.65 0) (hide yes) (show_name no) (do_not_autoplace no) (effects (font (size 1.27 1.27))))
  (property "Footprint" "" (at 148.59 115.57 0) (hide yes) (show_name no) (do_not_autoplace no) (effects (font (size 1.27 1.27))))
  (property "Datasheet" "" (at 148.59 115.57 0) (hide yes) (show_name no) (do_not_autoplace no) (effects (font (size 1.27 1.27))))
  (property "Description" "" (at 148.59 115.57 0) (hide yes) (show_name no) (do_not_autoplace no) (effects (font (size 1.27 1.27))))
  (pin "1"))
 (symbol
  (lib_id "V2_Capacitor:3225_10u")
  (at 97.79 97.79 0)
  (unit 1)
  (body_style 1)
  (exclude_from_sim no)
  (in_bom yes)
  (on_board yes)
  (in_pos_files yes)
  (dnp no)
  (property "Reference" "C301" (at 100.33 96.52 0) (show_name no) (do_not_autoplace no) (effects (font (size 1.27 1.27)) (justify left)))
  (property "Value" "10u" (at 100.33 99.06 0) (show_name no) (do_not_autoplace no) (effects (font (size 1.27 1.27)) (justify left)))
  (property "Footprint" "V2_Capacitor_SMD:C_3225" (at 97.79 114.808 0) (hide yes) (show_name no) (do_not_autoplace no) (effects (font (size 1.27 1.27))))
  (property "Datasheet" "" (at 97.79 97.79 0) (hide yes) (show_name no) (do_not_autoplace no) (effects (font (size 1.27 1.27))))
  (property "Description" "" (at 97.79 111.252 0) (hide yes) (show_name no) (do_not_autoplace no) (effects (font (size 1.27 1.27))))
  (property "Mouser" "810-CNC6P1X7R1H106K2" (at 97.79 114.3 0) (hide yes) (show_name no) (do_not_autoplace no) (effects (font (size 1.27 1.27))))
  (property "Rating" "50V" (at 97.79 116.84 0) (hide yes) (show_name no) (do_not_autoplace no) (effects (font (size 1.27 1.27))))
  (property "Product" "CNC6P1X7R1H106K250AE" (at 97.79 115.57 0) (hide yes) (show_name no) (do_not_autoplace no) (effects (font (size 1.27 1.27))))
  (property "Manufacturer" "TDK" (at 97.79 113.03 0) (hide yes) (show_name no) (do_not_autoplace no) (effects (font (size 1.27 1.27))))
  (property "Id" "Capacitor:${SYMBOL_NAME}" (at 97.79 113.03 0) (hide yes) (show_name no) (do_not_autoplace no) (effects (font (size 1.27 1.27))))
  (pin "1")
  (pin "2"))
 (symbol
  (lib_id "V2_power:GND")
  (at 135.89 110.49 270)
  (unit 1)
  (body_style 1)
  (exclude_from_sim no)
  (in_bom yes)
  (on_board yes)
  (in_pos_files yes)
  (dnp no)
  (property "Reference" "#PWR0304" (at 129.54 110.49 0) (hide yes) (show_name no) (do_not_autoplace no) (effects (font (size 1.27 1.27))))
  (property "Value" "GND" (at 130.81 110.49 90) (hide yes) (show_name no) (do_not_autoplace no) (effects (font (size 1.27 1.27))))
  (property "Footprint" "" (at 135.89 110.49 0) (hide yes) (show_name no) (do_not_autoplace no) (effects (font (size 1.27 1.27))))
  (property "Datasheet" "" (at 135.89 110.49 0) (hide yes) (show_name no) (do_not_autoplace no) (effects (font (size 1.27 1.27))))
  (property "Description" "" (at 135.89 110.49 0) (hide yes) (show_name no) (do_not_autoplace no) (effects (font (size 1.27 1.27))))
  (pin "1")))
